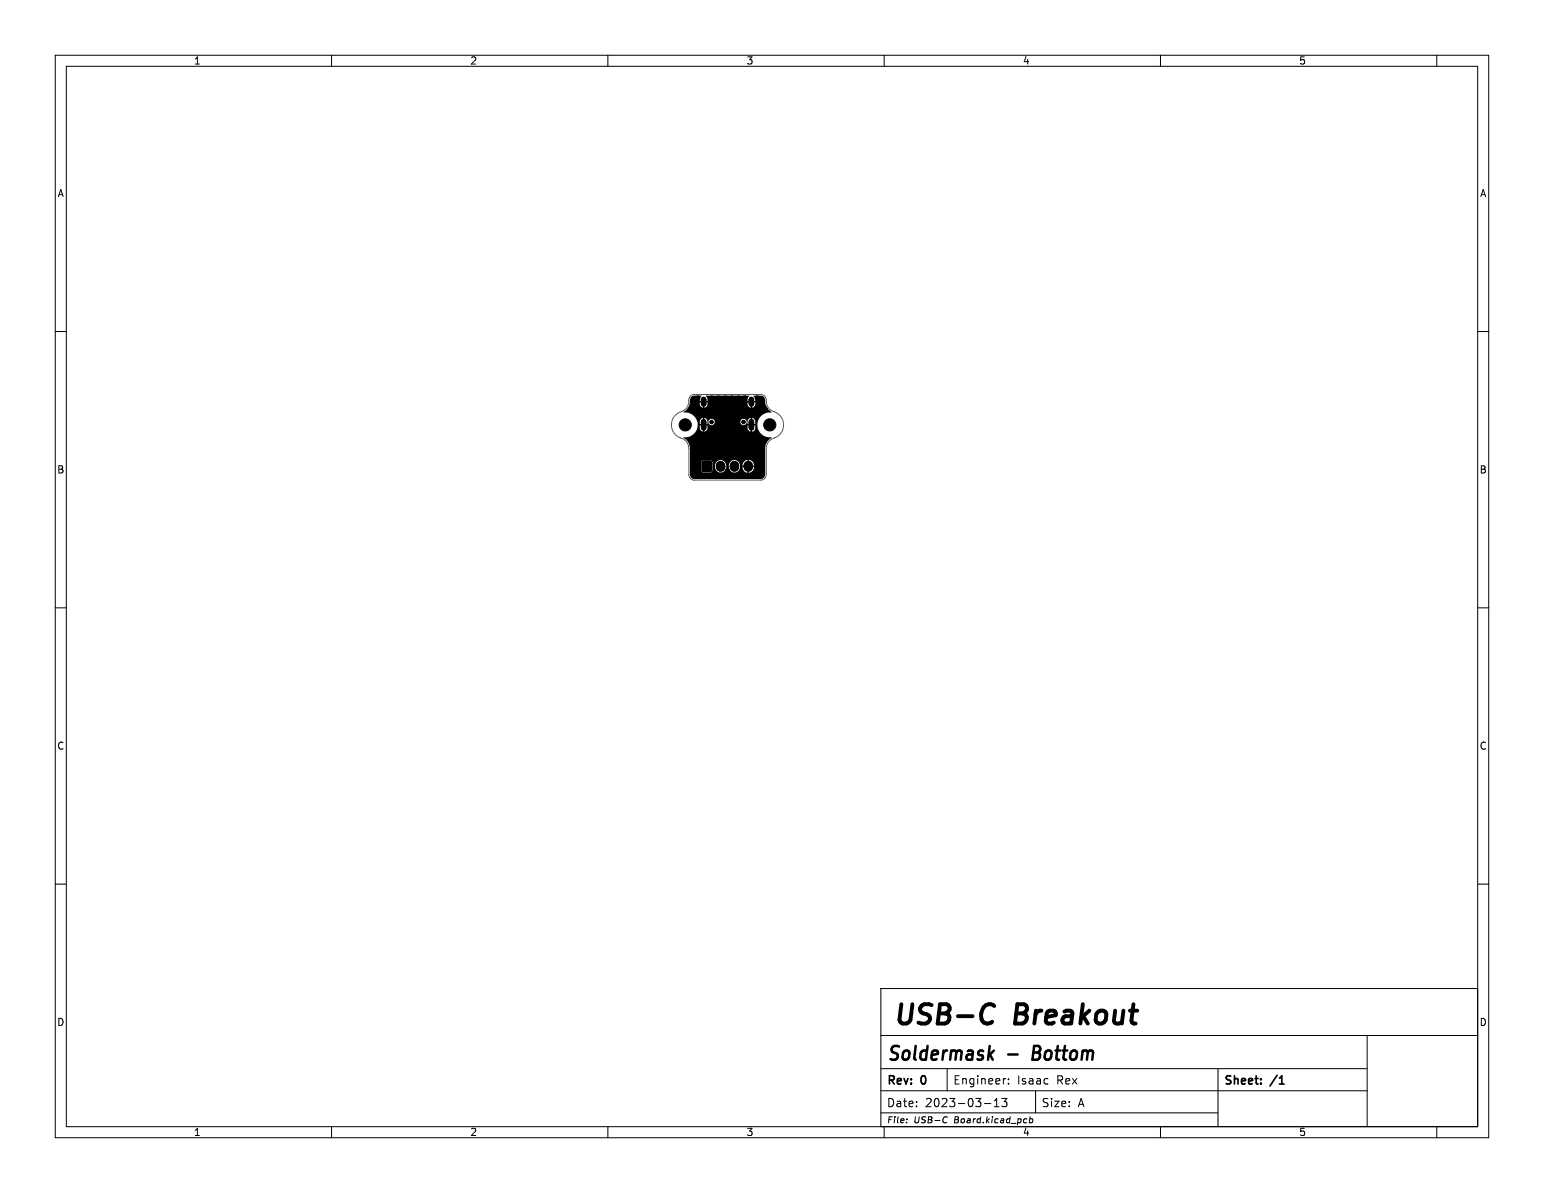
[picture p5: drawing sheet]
<svg xmlns="http://www.w3.org/2000/svg" width="279mm" height="216mm" viewBox="0 0 279 216" stroke-linecap="round" stroke-linejoin="round" font-family="sans-serif">
<g fill="#000" stroke="#000" stroke-width=".18">
<path d="M127.1 83.5h1.6v1.8h-1.6z"/>
<circle cx="124" cy="76.9" r="1.1"/>
<circle cx="124.9" cy="74" r=".35"/>
<circle cx="125.3" cy="72.5" r=".35"/>
<circle cx="125.5" cy="79.1" r=".35"/>
<circle cx="126.3" cy="72" r=".35"/>
<circle cx="128.8" cy="76.4" r=".32"/>
<circle cx="128.8" cy="72" r=".35"/>
<circle cx="130" cy="72" r=".35"/>
<circle cx="130.5" cy="79.2" r=".35"/>
<circle cx="131.2" cy="72" r=".35"/>
<circle cx="132.4" cy="72" r=".35"/>
<circle cx="132.8" cy="79.9" r=".35"/>
<circle cx="133.6" cy="72" r=".35"/>
<circle cx="134.5" cy="76.4" r=".32"/>
<circle cx="134.6" cy="79.2" r=".35"/>
<circle cx="134.8" cy="72" r=".35"/>
<circle cx="137" cy="72" r=".35"/>
<circle cx="138" cy="72.5" r=".35"/>
<circle cx="138.4" cy="79.7" r=".35"/>
<circle cx="138.5" cy="74" r=".35"/>
<circle cx="139.3" cy="76.9" r="1.1"/>
<circle cx="125.5" cy="80.5" r=".35"/>
<circle cx="125.5" cy="86.1" r=".35"/>
<circle cx="125.5" cy="83.3" r=".35"/>
<circle cx="125.5" cy="82" r=".35"/>
<circle cx="125.5" cy="84.7" r=".35"/>
<circle cx="127.9" cy="81.3" r=".35"/>
<circle cx="129" cy="86.3" r=".35"/>
<circle cx="130.5" cy="82.3" r=".35"/>
<circle cx="130.5" cy="80.8" r=".35"/>
<circle cx="131.6" cy="85.1" r=".35"/>
<circle cx="131.7" cy="86.3" r=".35"/>
<circle cx="132.6" cy="82.3" r=".35"/>
<circle cx="134.4" cy="86.3" r=".35"/>
<circle cx="134.4" cy="82.3" r=".35"/>
<circle cx="135.5" cy="81.3" r=".35"/>
<circle cx="137" cy="86.1" r=".35"/>
<circle cx="138" cy="82.6" r=".35"/>
<circle cx="138" cy="81.1" r=".35"/>
<circle cx="138" cy="84.3" r=".35"/>
</g>
<path d="M130.4 84.3v.2M132.9 84.3v.2M135.4 84.3v.2" fill="none" stroke="#000" stroke-width="1.7"/>
<path d="M127.3 72.3v.8M127.3 76.3v1.1M136 72.3v.8M136 76.3v1.1" fill="none" stroke="#000" stroke-width="1"/>
<path d="M125.1 71.8l.4-.2h1.5l-.3 .5-.1 .5h.4v.2h-.4l.1 .5 .2 .3 .3 .2v-.4h.3v.4a.76 .76 0 0 0 .5-1h-.4v-.2h.4v-.5l-.3-.5h7.9l-.3 .5v.5h.4v.2h-.4v.5l.2 .3 .3 .2v-.4h.3v.4a.76 .76 0 0 0 .6-1h-.4v-.2h.4l-.1-.5-.3-.5h1.3a.88 .88 0 0 1 .8 1.1 3.2 3.2 0 0 0 1.2 1.9 2.3 2.3 0 0 0-2.6 2.3 2.3 2.3 0 0 0 2.6 2.3 2.48 2.48 0 0 0-1.2 1.9v4.8a.8 .8 0 0 1-.8 .8h-12a.8 .8 0 0 1-.7-.8v-2.3h2v1.5l.3 .4 1.5-.1 .2-.3v-.9h.5v.4a1.01 1.01 0 0 0 1 .9 1.01 1.01 0 0 0 1-.9v-.4h.5v.6a1.01 1.01 0 0 0 1.1 .7 1.01 1.01 0 0 0 .9-.9v-.4l1 .1v.2h-.6l.2 .5 .2 .3 .6 .3v-.7h.2v.7a1.04 1.04 0 0 0 .9-1.1h-.5v-.2h.5v-.3l-.3-.5-.6-.3v.7h-.2v-.7l-.7 .4-.3 .6h-.4a1.01 1.01 0 0 0-1-.9 1.01 1.01 0 0 0-1 .9h-.5v-.2a1.01 1.01 0 0 0-1.1-.7 1.01 1.01 0 0 0-.9 .9h-.5v-.7l-.4-.2h-1.3l-.3 .3h-2v-2.4a2.19 2.19 0 0 0-1.2-2l.1-.1a2.25 2.25 0 0 0 2.4-2.8h.4v.4h.4v.3h-.4v.5l.2 .4 .4 .2v-.4h.3v.4l.5-.3v-.8h-.4v-.3h.4v-.4h.2v.1a.58 .58 0 0 0 .6 .5 .58 .58 0 0 0 .5-.6h4.7v.1a.58 .58 0 0 0 .6 .5 .58 .58 0 0 0 .5-.6h.2v.4h.4v.3h-.4l.1 .9 .4 .2v-.4h.3v.4l.3-.1 .3-.5v-.5h-.4v-.3h.4l-.2-.8-.4-.3v.4h-.3v-.4l-.4 .3-.1 .4h-.2a.58 .58 0 0 0-.6-.5 .58 .58 0 0 0-.5 .5l-4.7-.1a.58 .58 0 0 0-.6-.4 .58 .58 0 0 0-.5 .5h-.2l-.2-.5-.3-.2v.4h-.3v-.4l-.4 .3-.2 .4h-.4l-.1-.2a2.38 2.38 0 0 0-2.4-1.5 2.7 2.7 0 0 0 1.2-2.5z" fill="#000"/>
<g fill="none" stroke="#000" stroke-width=".18">
<path d="M10 10h259.4v195.9h-259.4zM12 12h255.4v191.9h-255.4zM60 10v2M110 10v2M160 10v2M210 10v2M260 10v2M10 60h2M267.4 60h2M10 110h2M267.4 110h2M10 160h2"/>
<path d="M159.4 178.9h108v25h-108zM267.4 160h2M159.4 197.4h88M159.4 193.4h88M159.4 187.4h108M171.4 193.4v4M178.1 199.7h1.2M179.9 199.2l.5-.4v1.5M181.3 198.8h.9l-.5 .6 .4 .1v.6l-.2 .2h-.4l-.2-.2M181.9 195.2h.1M182.5 196v.2M182.5 195.3v.1"/>
<path d="M187.4 197.5v3.9M220.4 193.4v10.5M247.4 187.4v16.5M60 203.9v2M110 203.9v2M159.4 201.4h61M160 203.9v2M164.1 202.5v.1M171.1 202.1l.3 .1M171.3 203.1l-.2 .1M179.9 200.3h.9M185.7 202.5h.1"/>
<path d="M186.3 202.5h.5l.1 .5-.3 .2-.3-.1M186.4 202.1l-.1 1.1M210 203.9v2M260 203.9v2"/>
</g>
<path d="M231.5 196.2h.9" fill="none" stroke="#000" stroke-width=".3"/>
<path d="M179.9 190.1l-1 1M182.4 190.8h1.8M187.1 189.3l-.3 2.5h.9" fill="none" stroke="#000" stroke-width=".45"/>
<path d="M178.4 181.9a1.18 1.18 0 0 1 1.5 .2M179.5 184.9l-.7 .3" fill="none" stroke="#000" stroke-width=".7"/>
<path d="M124.9 71.7l.7-.3h12a1.09 1.09 0 0 1 1.1 1.4 2.2 2.2 0 0 0 1.8 1.9 2.54 2.54 0 0 1 1.3 2.6 2.54 2.54 0 0 1-2.1 2.1l-.6 .6-.4 .9-.1 5a1 1 0 0 1-1 1h-12a1 1 0 0 1-1-1l.1-4.7a2.19 2.19 0 0 0-1.9-2.1 2.54 2.54 0 0 1-1.3-2.6 2.54 2.54 0 0 1 2.1-2.1 2.41 2.41 0 0 0 1.1-2.3z" fill="none" stroke="#575757" stroke-width=".18"/>
<g font-size="4.9">
<text x="161.4" y="186.4">USB-C</text>
<text x="183.8" y="186.4">Breakout</text>
</g>
<g font-size="3.5">
<text x="160.4" y="192.6">Soldermask</text>
<text x="187.8" y="192.6">Bottom</text>
</g>
<g font-size="2.1">
<text x="160.4" y="196.7">Rev:</text>
<text x="166.8" y="196.7">0</text>
<text x="172.4" y="196.5">Engineer:</text>
<text x="184" y="196.5">Isaac</text>
<text x="191.3" y="196.5">Rex</text>
<text x="221.4" y="196.7">Sheet:</text>
<text x="230.1" y="196.7">/1</text>
<text x="160.4" y="200.6">Date:</text>
<text x="167.4" y="200.6">2023-03-13</text>
<text x="188.4" y="200.6">Size:</text>
<text x="195" y="200.6">A</text>
</g>
<g font-size="1.8">
<text x="35" y="11.9">1</text>
<text x="85" y="11.9">2</text>
<text x="135" y="11.9">3</text>
<text x="185" y="11.9">4</text>
<text x="235" y="11.9">5</text>
<text x="10.3" y="35.9">A</text>
<text x="267.7" y="35.9">A</text>
<text x="10.3" y="85.9">B</text>
<text x="267.7" y="85.9">B</text>
<text x="10.3" y="135.9">C</text>
<text x="267.7" y="135.9">C</text>
<text x="10.3" y="185.9">D</text>
<text x="267.7" y="185.9">D</text>
<text x="35" y="205.8">1</text>
<text x="85" y="205.8">2</text>
<text x="135" y="205.8">3</text>
<text x="185" y="205.8">4</text>
<text x="235" y="205.8">5</text>
</g>
<g font-size="1.5">
<text x="160.4" y="203.5">File:</text>
<text x="165.4" y="203.5">USB-C</text>
<text x="172.8" y="203.5">Board.kicad_pcb</text>
</g>
</svg>
